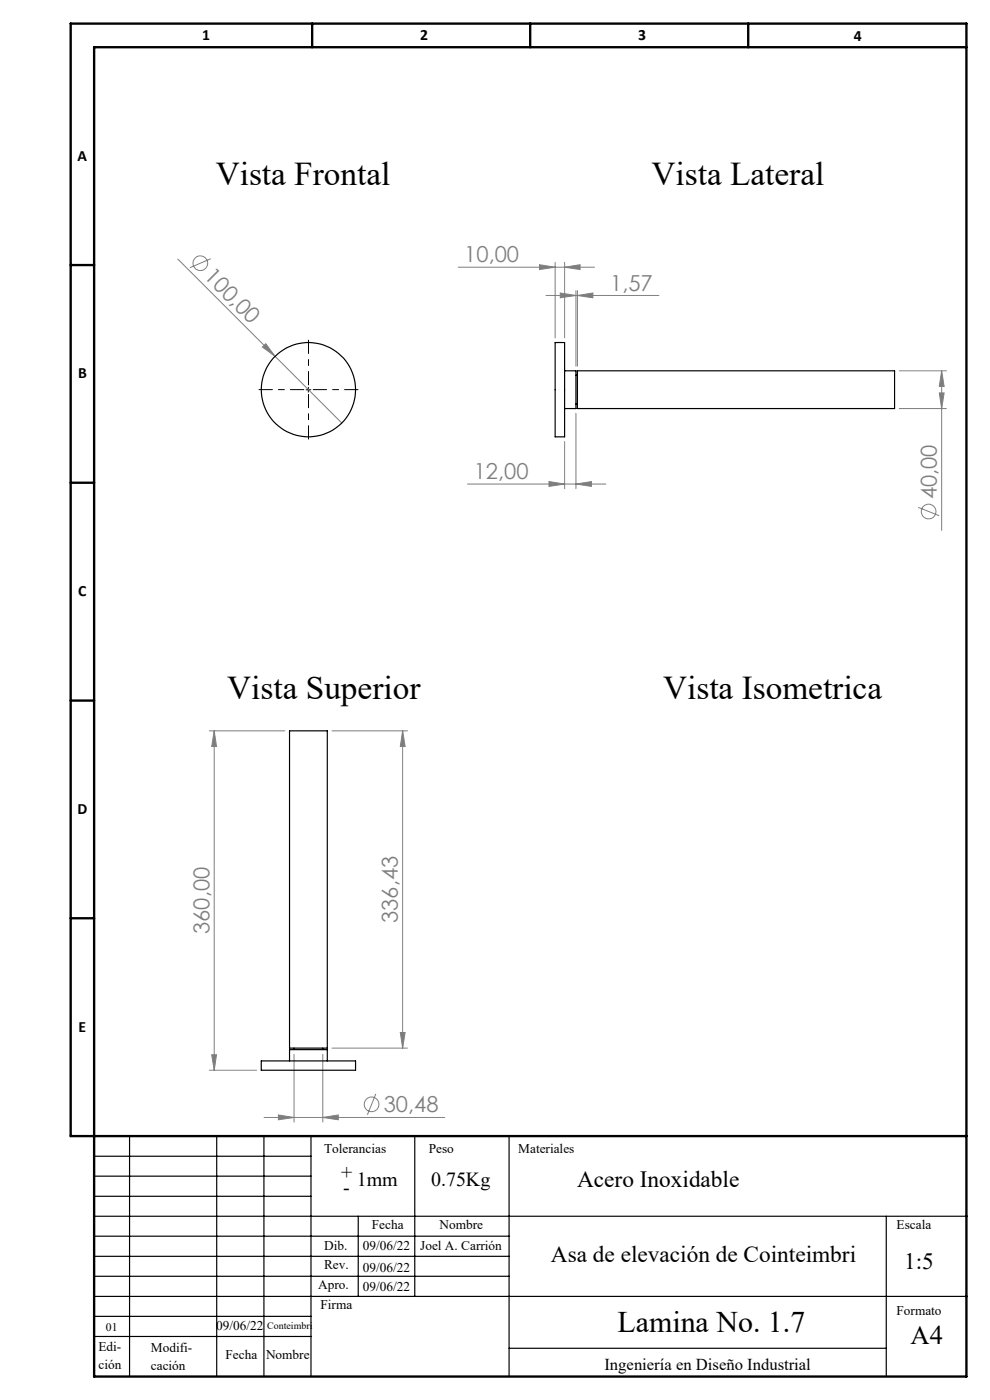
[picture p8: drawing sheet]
<svg xmlns="http://www.w3.org/2000/svg" width="210mm" height="297mm" viewBox="0 0 210 297" stroke-linecap="round" stroke-linejoin="round" font-family="sans-serif">
<g fill="none" stroke="#000" stroke-width=".25">
<path d="M20 258h185M20 245.3h46M20 249.5h46M20 253.8h46M27.5 241v51M46 241v51M56 241v51M66 241v51M76 258v17M88 241v34M108 241v51M188 258v34"/>
<path d="M20 275h185M20 262.3h88M20 270.8h88M20 266.5h88M20 279.3h46M20 283.5h46M108 286h80"/>
</g>
<path d="M66.2 5v5M112.5 5v5M158.7 5v5M205 10h-185v282h185v-287h-190v236h190M15 56.2h5M15 102.4h5M15 148.6h5M15 194.8h5" fill="none" stroke="#000" stroke-width=".5"/>
<g fill="none" stroke="#808080" stroke-width=".21">
<path d="M37.7 55l20.6 20.6M44.7 54.9l-4.4 1.9M97.2 56.7h28.9M114.4 56.2l3.4 .5-3.4 .5zM117.8 55.7v16M119.8 56.7l3.2-.5v1zM119.8 55.7v16M55.7 73.6l.7-.7 1.9 2.7zM58.3 75.6l14.2 14.1M115.8 62.7h24M118.9 62.2l3.3 .5-3.3 .5zM122.2 61.7v16"/>
<path d="M122.5 62.7l3.3-.5v1zM122.5 61.7v16M190.7 78.7h10.1M199.7 78.7l.6 3.3h-1.1zM199.7 78.7v33.8M119.8 93.7v10M122.2 87.7v16M190.7 86.7h10.1M199.2 83.4h1.1l-.6 3.3zM99.2 102.7h29.3M116.5 102.2l3.3 .5-3.3 .5zM122.2 102.7l3.2-.5v1z"/>
<path d="M194.8 107.6l4.4 1.8M44.4 155h16M45.4 155l.5 3.4h-1zM45.4 155v72M70.4 155h16M85.4 155l.5 3.4h-1zM85.4 155v67.4M84.9 219h1l-.5 3.4zM44.4 227h10M44.9 223.8h1l-.5 3.2zM56 237.1h38.3M59.1 236.5l3.3 .6-3.3 .5z"/>
<path d="M62.4 223.7v14.4M68.5 237.1l3.3-.6v1.1zM68.5 223.7v14.4M70.4 222.4h16M79.7 232.1l-1.8 4.4"/>
<circle cx="42.5" cy="55.8" r="1.56"/>
<circle cx="197" cy="108.5" r="1.55"/>
<circle cx="78.8" cy="234.3" r="1.56"/>
</g>
<path d="M64.4 82.7h-9.5M65.4 81.7v-9.5M65.4 83.7v9.5M66.4 82.7h9.5" fill="none" stroke="#000" stroke-width=".21" stroke-dasharray="15.2 1.3 1.3 1.3" stroke-dashoffset="12.4"/>
<path d="M64.9 82.7h1M65.4 82.2v1" fill="none" stroke="#000" stroke-width=".21"/>
<g fill="#808080">
<path d="M55.7 73.6l.7-.7 1.9 2.7z"/>
<path d="M122.2 102.7l3.2-.5v1zM116.5 102.2l3.3 .5-3.3 .5z"/>
<path d="M114.4 56.2l3.4 .5-3.4 .5zM119.8 56.7l3.2-.5v1zM118.9 62.2l3.3 .5-3.3 .5zM122.5 62.7l3.3-.5v1z"/>
<path d="M59.1 236.5l3.3 .6-3.3 .5zM68.5 237.1l3.3-.6v1.1z"/>
<path d="M44.9 223.8h1l-.5 3.2zM45.4 155l.5 3.4h-1zM84.9 219h1l-.5 3.4zM85.4 155l.5 3.4h-1z"/>
<path d="M199.7 78.7l.6 3.3h-1.1zM199.2 83.4h1.1l-.6 3.3z"/>
</g>
<g fill="none" stroke="#000" stroke-width=".25">
<path d="M117.8 72.7h2v20h-2zM119.8 78.7h2.4v8h-2.4M122.2 79.6h.3M122.5 78.7h67.3v8h-67.3zM122.2 85.7h.3M61.4 155h8v67.4h-8zM55.4 225.1h20v1.9h-20zM61.4 225.1v-2.4h8v2.4M62.4 222.4v.3M68.5 222.4v.3"/>
<circle cx="65.4" cy="82.7" r="10"/>
</g>
<g font-size="7.1">
<text x="45.8" y="39.2">Vista Frontal</text>
<text x="138.2" y="39.2">Vista Lateral</text>
<text x="48.2" y="148.3">Vista Superior</text>
<text x="140.7" y="148.3">Vista Isometrica</text>
</g>
<text font-size="6.3" x="131" y="282.5">Lamina No. 1.7</text>
<text font-size="5.6" x="193.1" y="285.1">A4</text>
<g font-size="4.9">
<text x="122.4" y="251.8">Acero Inoxidable</text>
<text x="116.9" y="267.8">Asa de elevación de Cointeimbri</text>
<text x="191.8" y="269.3">1:5</text>
</g>
<g font-size="4.7" fill="#808080">
<text x="43.1" y="58.8" transform="rotate(45 43.1 58.8)">100,00</text>
<text x="98.5" y="55.6">10,00</text>
<text x="129.4" y="61.6">1,57</text>
<text x="100.5" y="101.6">12,00</text>
<text x="198.7" y="105.9" transform="rotate(-90 198.7 105.9)">40,00</text>
<text x="84.4" y="195.8" transform="rotate(-90 84.4 195.8)">336,43</text>
<text x="44.4" y="198.2" transform="rotate(-90 44.4 198.2)">360,00</text>
<text x="81.4" y="236">30,48</text>
</g>
<g font-size="4.2">
<text x="72.4" y="250.2">+</text>
<text x="75.7" y="251.6">1mm</text>
<text x="91.4" y="251.6">0.75Kg</text>
<text x="72.8" y="253.3">-</text>
</g>
<text font-size="3.5" x="128.2" y="290.6">Ingeniería en Diseño Industrial</text>
<g font-size="3.3">
<text x="42.9" y="8.4">1</text>
<text x="89.1" y="8.4">2</text>
<text x="135.4" y="8.4">3</text>
<text x="181.1" y="8.7">4</text>
<text x="16.5" y="34.1">A</text>
<text x="16.5" y="80.3">B</text>
<text x="16.6" y="126.5">C</text>
<text x="16.4" y="172.7">D</text>
<text x="16.7" y="218.9">E</text>
</g>
<g font-size="2.8">
<text x="68.7" y="244.7">Tolerancias</text>
<text x="91" y="244.7">Peso</text>
<text x="109.9" y="244.7">Materiales</text>
<text x="78.9" y="260.8">Fecha</text>
<text x="93.3" y="260.8">Nombre</text>
<text x="190.2" y="260.8">Escala</text>
<text x="68.7" y="265.1">Dib.</text>
<text x="68.7" y="269.3">Rev.</text>
<text x="77" y="265.2">09/06/22</text>
<text x="77" y="269.8">09/06/22</text>
<text x="89.1" y="265.1">Joel A. Carrión</text>
<text x="67.5" y="273.4">Apro.</text>
<text x="77" y="274">09/06/22</text>
<text x="68" y="277.7">Firma</text>
<text x="190.2" y="279.1">Formato</text>
<text x="20.9" y="286.7">Edi-</text>
<text x="32" y="286.8">Modifi-</text>
<text x="45.9" y="282.2">09/06/22</text>
<text x="20.9" y="290.5">ción</text>
<text x="32" y="290.6">cación</text>
<text x="47.8" y="288.2">Fecha</text>
<text x="56.4" y="288.2">Nombre</text>
</g>
<text font-size="2.5" x="22.5" y="282.3">01</text>
<text font-size="2.1" x="56.7" y="281.9">Conteimbri</text>
</svg>
